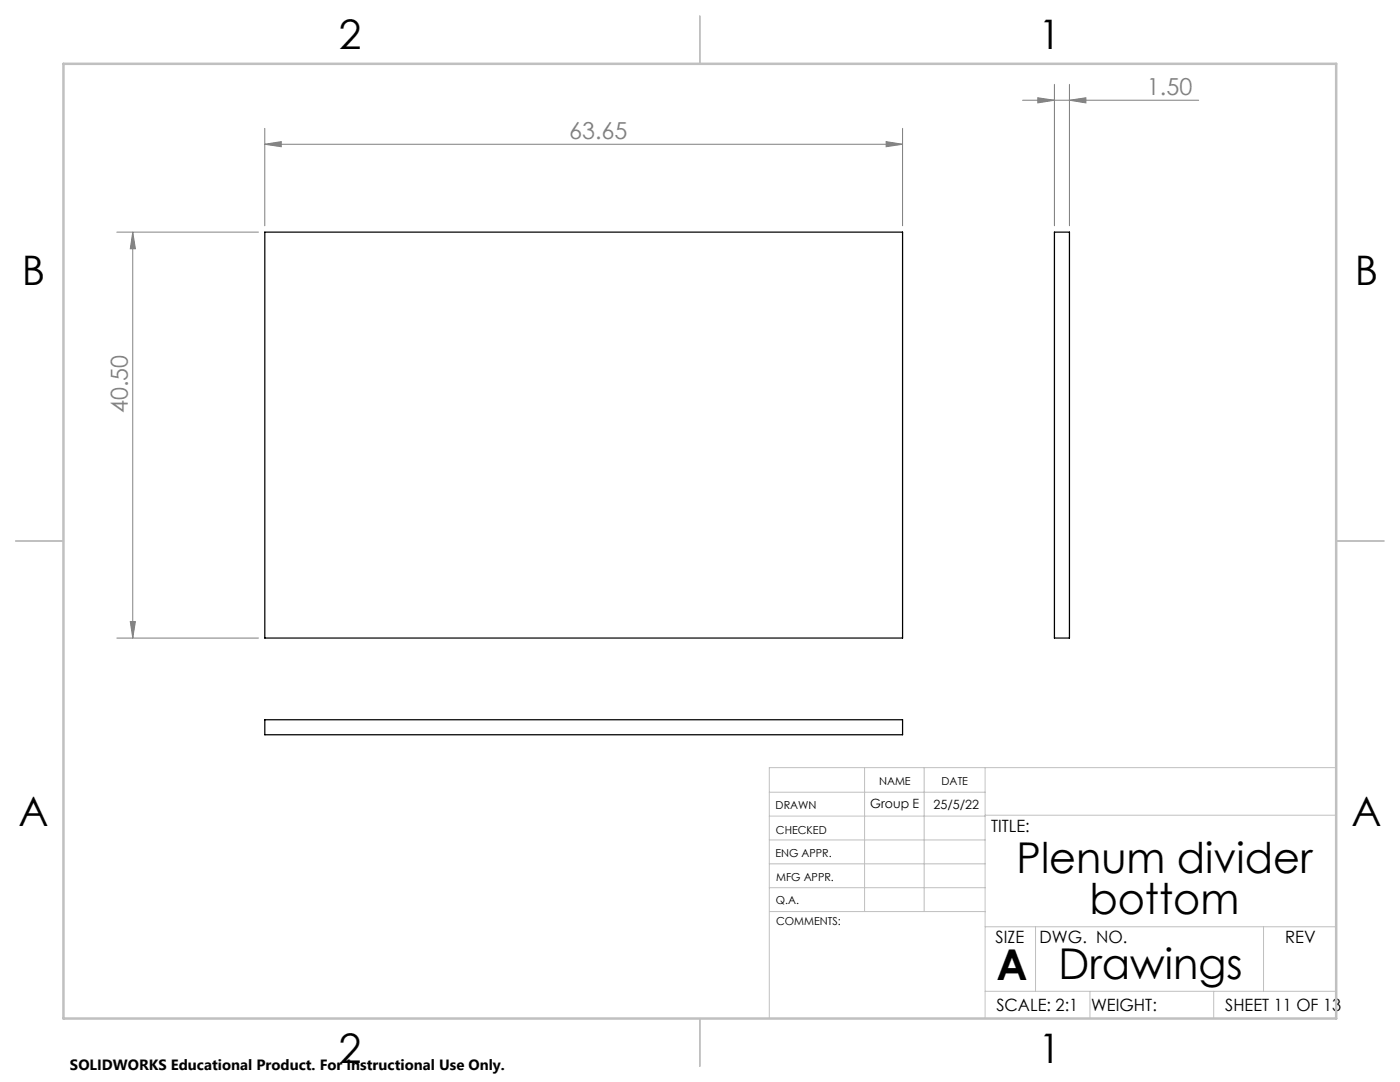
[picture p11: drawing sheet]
<svg xmlns="http://www.w3.org/2000/svg" width="279mm" height="216mm" viewBox="0 0 279 216" stroke-linecap="round" stroke-linejoin="round" font-family="sans-serif">
<g fill="none" stroke="#808080" stroke-width=".2">
<path d="M207.1 19.5l3.3 .5-3.3 .5zM210.4 16.8v28.2M213.4 16.8v28.2M52.8 28.8l3.3-.5v1zM52.8 25.6v19.4M52.8 28.8h127.3M176.8 28.3l3.3 .5-3.3 .5zM180.1 25.6v19.4M204.1 20h35.1M213.4 20l3.3-.5v1zM23.3 46.3h28.3M26.5 46.3l.5 3.3h-1z"/>
<path d="M26.5 46.3v81M23.3 127.3h28.3M26 124h1l-.5 3.3z"/>
</g>
<g fill="none" stroke="#c0c0c0" stroke-width=".2">
<path d="M153.5 158.1h43.1M172.5 153.2v28.7M184.4 153.2v28.7M196.6 153.2v50M266.7 153.2h-113.2v50M153.5 167.6h43.1M153.5 162.8h43.1M153.5 172.4h43.1M153.5 177.1h43.1M196.6 162.7h70.1M153.6 181.9h43M196.6 197.8h70.1"/>
<path d="M196.6 184.9h70.1M206.7 184.9v12.9M217.5 197.8v5.4M242.2 197.8v5.4M252.2 184.9v12.9"/>
</g>
<path d="M139.7 3.2v9.5M3.1 107.9h9.6M266.7 107.9h9.5M139.7 203.2v9.6" fill="none" stroke="#c0c0c0" stroke-width=".25"/>
<path d="M12.7 12.7h254v190.5h-254z" fill="none" stroke="#c0c0c0" stroke-width=".5"/>
<g fill="#808080">
<path d="M176.8 28.3l3.3 .5-3.3 .5zM52.8 28.8l3.3-.5v1z"/>
<path d="M26.5 46.3l.5 3.3h-1zM26 124h1l-.5 3.3z"/>
<path d="M207.1 19.5l3.3 .5-3.3 .5zM213.4 20l3.3-.5v1z"/>
</g>
<path d="M52.8 46.3h127.3v81h-127.3zM210.4 46.3h3v81h-3zM52.8 143.6h127.3v3h-127.3z" fill="none" stroke="#000" stroke-width=".25"/>
<g font-size="8.5">
<text x="202.9" y="174.2">Plenum divider</text>
<text x="217.4" y="182.3">bottom</text>
<text x="198.9" y="195.5">A</text>
<text x="211.2" y="195.4">Drawings</text>
</g>
<g font-size="8.1">
<text x="67.6" y="9.7">2</text>
<text x="207.3" y="9.7">1</text>
<text x="4.4" y="57">B</text>
<text x="270.4" y="57">B</text>
<text x="3.7" y="164.9">A</text>
<text x="269.7" y="164.9">A</text>
<text x="67.6" y="212.2">2</text>
<text x="207.3" y="212.2">1</text>
</g>
<g font-size="4.7" fill="#808080">
<text x="228.9" y="19">1.50</text>
<text x="113.6" y="27.7">63.65</text>
<text x="25.5" y="82.5" transform="rotate(-90 25.5 82.5)">40.50</text>
</g>
<g font-size="3.4">
<text x="197.8" y="166">TITLE:</text>
<text x="198.7" y="188.1">SIZE</text>
<text x="207.5" y="188.1">DWG. NO.</text>
<text x="256.5" y="188.2">REV</text>
<text x="198.8" y="201.7">SCALE: 2:1</text>
<text x="217.7" y="201.8">WEIGHT:</text>
<text x="244.5" y="201.7">SHEET 11 OF 13</text>
</g>
<text font-size="3" x="14" y="213.5">SOLIDWORKS Educational Product. For Instructional Use Only.</text>
<g font-size="2.5">
<text x="173.7" y="161.3">Group E</text>
<text x="186.3" y="161.4">25/5/22</text>
</g>
<g font-size="2.2">
<text x="154.8" y="161.4">DRAWN</text>
<text x="175.4" y="156.6">NAME</text>
<text x="187.9" y="156.7">DATE</text>
<text x="154.9" y="166.3">CHECKED</text>
<text x="154.8" y="171">ENG APPR.</text>
<text x="154.9" y="175.7">MFG APPR.</text>
<text x="154.9" y="180.4">Q.A.</text>
<text x="154.9" y="184.6">COMMENTS:</text>
</g>
</svg>
